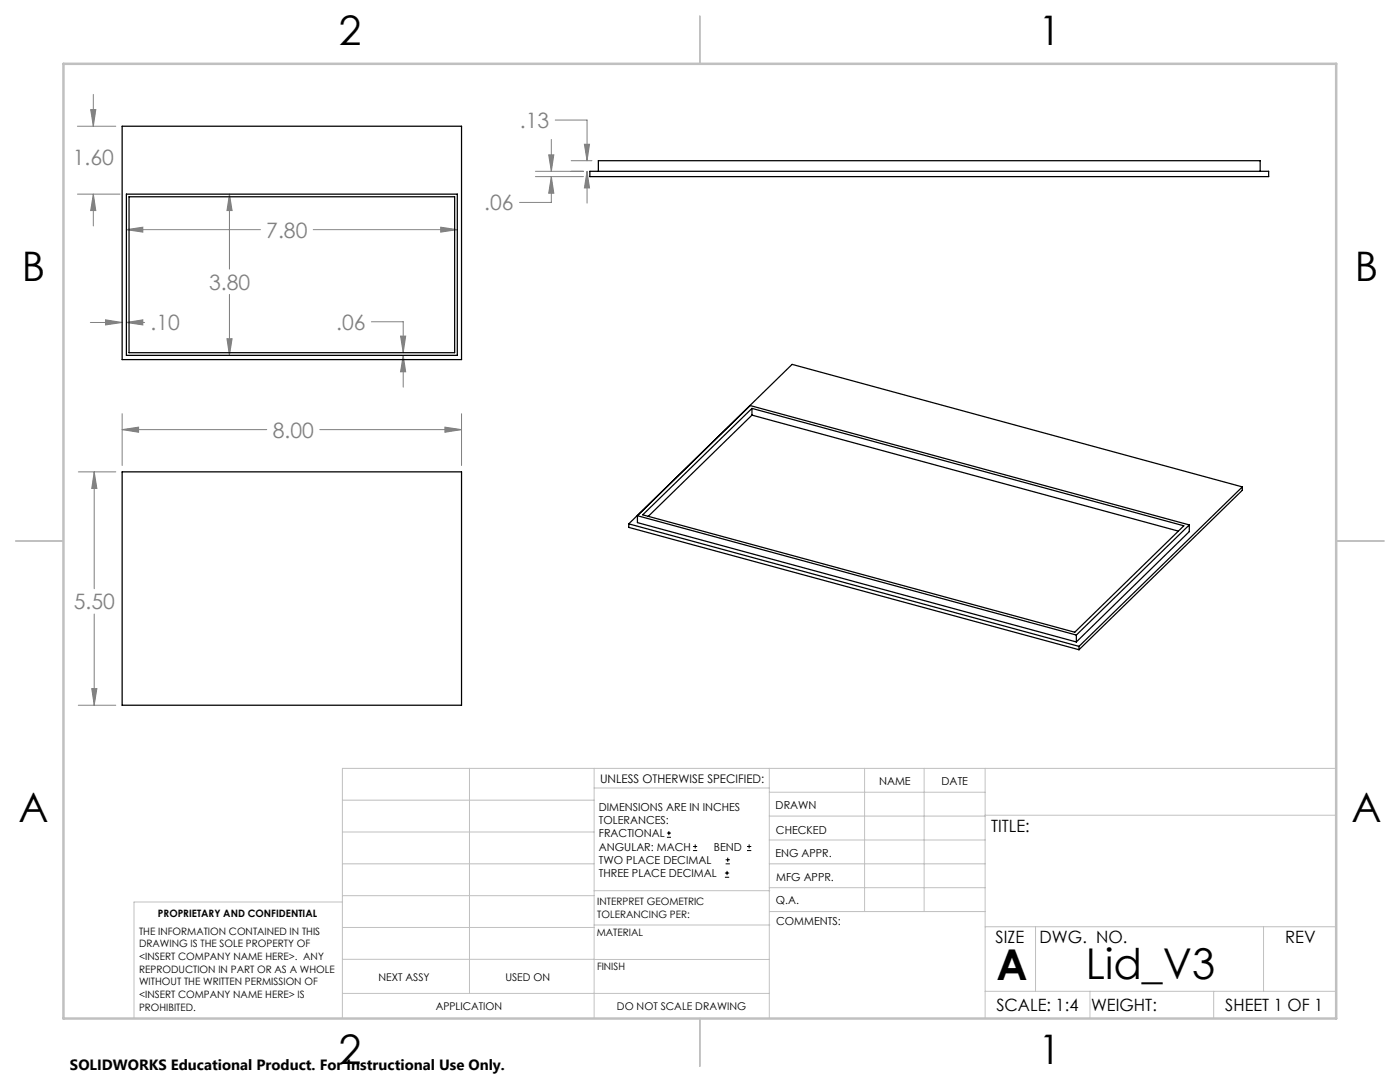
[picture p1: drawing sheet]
<svg xmlns="http://www.w3.org/2000/svg" width="279mm" height="216mm" viewBox="0 0 279 216" stroke-linecap="round" stroke-linejoin="round" font-family="sans-serif">
<g fill="none" stroke="#000" stroke-width=".2">
<path d="M133.1 167.1h.8M133.1 166.2h.8M133.5 165.8v.9M138.3 169.7h.8M138.3 168.9h.8M138.7 168.5v.8M144.7 175h.8M144.7 174.2h.8M144.8 172.4h.9M144.8 171.6h.9M145.1 173.8v.8M145.2 171.1v.9"/>
<path d="M149.1 169.7h.8M149.1 168.9h.8M149.5 168.5v.8"/>
</g>
<g fill="none" stroke="#808080" stroke-width=".2">
<path d="M18.6 18.8v6.4M15.5 38.7h8.5M15.5 25.2h7.6M18.1 21.9h1l-.5 3.3zM18.6 38.7l.5 3.3h-1zM18.6 38.7v6.4M45.8 38.7l.5 3.3h-1zM45.8 38.7v15M106.9 34.2h9.6M106.9 35.2h9.6M109.5 30.9h1l-.5 3.3zM110 35.2l.5 3.4h-1z"/>
<path d="M110 35.2v5.2h-6.3M110 27.8v6.4M110.8 24h6.4v8.1M114 32.1h4.1M116.6 28.8h1.1l-.5 3.3zM117.2 34.2l.5 3.3h-1.1zM117.2 34.2v6.3M25.2 45.8l3.3-.5v1zM25.2 45.8h26.8M45.8 58.7v12.2M62.5 45.8h28.8M87.9 45.3l3.4 .5-3.4 .5z"/>
<path d="M18 64.3h6.4M21.1 63.8l3.3 .5-3.3 .5zM25.2 64.3l3.3-.5v1zM25.2 64.3h3.7M45.3 67.6h1l-.5 3.3zM74.1 64.2h6.4v6.2M79.9 67.1h1.1l-.5 3.3zM80.5 70.9l.5 3.3h-1.1zM80.5 70.9v6.4M15.6 94.2h7.5M18.8 94.2l.5 3.3h-1zM18.8 94.2v23.3"/>
<path d="M24.4 85.7l3.3-.5v1.1zM24.4 82.5v10.4M24.4 85.7h28.8M63.8 85.7h28.3M88.8 85.2l3.3 .5-3.3 .6zM92.1 82.5v10.4M18.3 137.4h1l-.5 3.3zM18.8 122.5v18.2M15.6 140.7h7.5"/>
</g>
<g fill="none" stroke="#c0c0c0" stroke-width=".2">
<path d="M68.3 159.7h50.3M93.7 153.3v44.9M118.6 153.3v49.9M118.6 157.2h34.9M153.5 153.3v49.9M153.5 158.1h43.1M172.5 153.3v28.6M184.4 153.3v28.6M196.6 153.3v49.9M266.7 153.3h-198.4v49.9M68.3 178.7h50.3M68.3 172.4h50.3"/>
<path d="M68.3 166h50.3M68.3 180h-41.6v23.2M118.6 177.7h35M153.5 167.6h43.1M153.5 162.8h43.1M153.5 172.4h43.1M153.5 177.1h43.1M196.6 162.7h70.1M68.3 198.2h85.2M68.3 191.4l85.2 .1M68.3 185.1h50.3M118.6 184.6h35"/>
<path d="M153.6 181.9h43M196.6 197.8h70.1M196.6 184.9h70.1M206.7 184.9v12.9M217.5 197.8v5.4M242.2 197.8v5.4M252.2 184.9v12.9"/>
</g>
<path d="M139.7 3.2v9.5M3.1 107.9h9.6M266.7 107.9h9.5M139.7 203.2v9.6" fill="none" stroke="#c0c0c0" stroke-width=".25"/>
<path d="M12.7 12.7h254v190.5h-254z" fill="none" stroke="#c0c0c0" stroke-width=".5"/>
<path d="M25.2 64.3l3.3-.5v1zM21.1 63.8l3.3 .5-3.3 .5zM80.5 70.9l.5 3.3h-1.1zM79.9 67.1h1.1l-.5 3.3zM25.2 45.8l3.3-.5v1zM87.9 45.3l3.4 .5-3.4 .5zM45.8 38.7l.5 3.3h-1zM45.3 67.6h1l-.5 3.3zM18.6 38.7l.5 3.3h-1zM18.1 21.9h1l-.5 3.3zM18.3 137.4h1l-.5 3.3zM18.8 94.2l.5 3.3h-1zM24.4 85.7l3.3-.5v1.1zM88.8 85.2l3.3 .5-3.3 .6zM109.5 30.9h1l-.5 3.3zM110 35.2l.5 3.4h-1zM116.6 28.8h1.1l-.5 3.3zM117.2 34.2l.5 3.3h-1.1z" fill="#808080"/>
<g fill="none" stroke="#000" stroke-width=".25">
<path d="M24.4 25.2h67.7v46.6h-67.7zM25.2 38.7h66.1v32.2h-66.1zM25.8 39.3h64.9v31.1h-64.9zM117.7 34.2h135.5v1h-135.5zM119.4 34.2v-2.1h132.1v2.1M24.4 94.2h67.7v46.5h-67.7zM150.1 82.8l85.1 23.2M150.1 82.8l-20.7 20.2M150.1 81.5v1.3M247.9 97.2l-89.8-24.5-32.6 31.8M247.9 97.2l-32.6 31.8M247.9 97.2v.6l-32.6 31.8"/>
<path d="M125.5 104.5l89.8 24.5M125.5 104.5v.7l89.8 24.4M127.2 102.9v1.4l87.6 23.8M127.2 102.9l87.6 23.8M127.2 102.9l22.5-22 87.6 23.8M128.3 102.7l21.8-21.2 86.2 23.4-21.8 21.3zM237.3 104.7v1.4l-22.5 22M237.3 104.7l-22.5 22M214.8 126.7v1.4M215.3 129v.6"/>
</g>
<g font-size="8.5">
<text x="198.9" y="195.5">A</text>
<text x="216.7" y="195.4">Lid_V3</text>
</g>
<g font-size="8.1">
<text x="67.6" y="8.9">2</text>
<text x="207.3" y="8.9">1</text>
<text x="4.4" y="56.2">B</text>
<text x="270.4" y="56.2">B</text>
<text x="3.7" y="164.1">A</text>
<text x="269.7" y="164.1">A</text>
<text x="67.6" y="212.4">2</text>
<text x="207.3" y="212.4">1</text>
</g>
<g font-size="4.2" fill="#808080">
<text x="103.8" y="25.5">.13</text>
<text x="14.5" y="33">1.60</text>
<text x="96.7" y="42">.06</text>
<text x="53.1" y="47.4">7.80</text>
<text x="41.7" y="57.8">3.80</text>
<text x="30.1" y="65.9">.10</text>
<text x="67.1" y="65.8">.06</text>
<text x="54.4" y="87.3">8.00</text>
<text x="14.7" y="121.6">5.50</text>
</g>
<g font-size="3.4">
<text x="197.8" y="166">TITLE:</text>
<text x="198.7" y="188.1">SIZE</text>
<text x="207.5" y="188.1">DWG. NO.</text>
<text x="256.5" y="188.2">REV</text>
<text x="198.8" y="201.7">SCALE: 1:4</text>
<text x="217.7" y="201.8">WEIGHT:</text>
<text x="244.5" y="201.7">SHEET 1 OF 1</text>
</g>
<text font-size="3" x="14" y="213.5">SOLIDWORKS Educational Product. For Instructional Use Only.</text>
<text font-size="2.4" x="119.8" y="156.2">UNLESS OTHERWISE SPECIFIED:</text>
<g font-size="2.2">
<text x="119.5" y="161.8">DIMENSIONS ARE IN INCHES</text>
<text x="154.8" y="161.4">DRAWN</text>
<text x="175.4" y="156.6">NAME</text>
<text x="187.9" y="156.7">DATE</text>
<text x="119.5" y="164.4">TOLERANCES:</text>
<text x="119.5" y="167.1">FRACTIONAL</text>
<text x="154.9" y="166.3">CHECKED</text>
<text x="119.5" y="169.7">ANGULAR: MACH</text>
<text x="119.5" y="172.4">TWO PLACE DECIMAL</text>
<text x="142.5" y="169.7">BEND</text>
<text x="154.8" y="171">ENG APPR.</text>
<text x="119.5" y="175">THREE PLACE DECIMAL</text>
<text x="154.9" y="175.7">MFG APPR.</text>
<text x="154.9" y="180.4">Q.A.</text>
<text x="154.9" y="184.6">COMMENTS:</text>
</g>
<g font-size="2.1">
<text x="75.5" y="195.7">NEXT ASSY</text>
<text x="100.9" y="195.7">USED ON</text>
<text x="86.9" y="201.5">APPLICATION</text>
<text x="123.1" y="201.6">DO NOT SCALE DRAWING</text>
</g>
<g font-size="2">
<text x="31.5" y="182.9">PROPRIETARY AND CONFIDENTIAL</text>
<text x="119.2" y="180.6">INTERPRET GEOMETRIC</text>
<text x="119.2" y="183.1">TOLERANCING PER:</text>
<text x="27.8" y="186.5">THE INFORMATION CONTAINED IN THIS</text>
<text x="27.8" y="189">DRAWING IS THE SOLE PROPERTY OF</text>
<text x="27.8" y="191.6">&lt;INSERT COMPANY NAME HERE&gt;. ANY</text>
<text x="119.1" y="186.7">MATERIAL</text>
<text x="27.8" y="194.1">REPRODUCTION IN PART OR AS A WHOLE</text>
<text x="27.8" y="196.6">WITHOUT THE WRITTEN PERMISSION OF</text>
<text x="119.1" y="193.5">FINISH</text>
<text x="27.8" y="199.1">&lt;INSERT COMPANY NAME HERE&gt; IS</text>
<text x="27.8" y="201.7">PROHIBITED.</text>
</g>
</svg>
